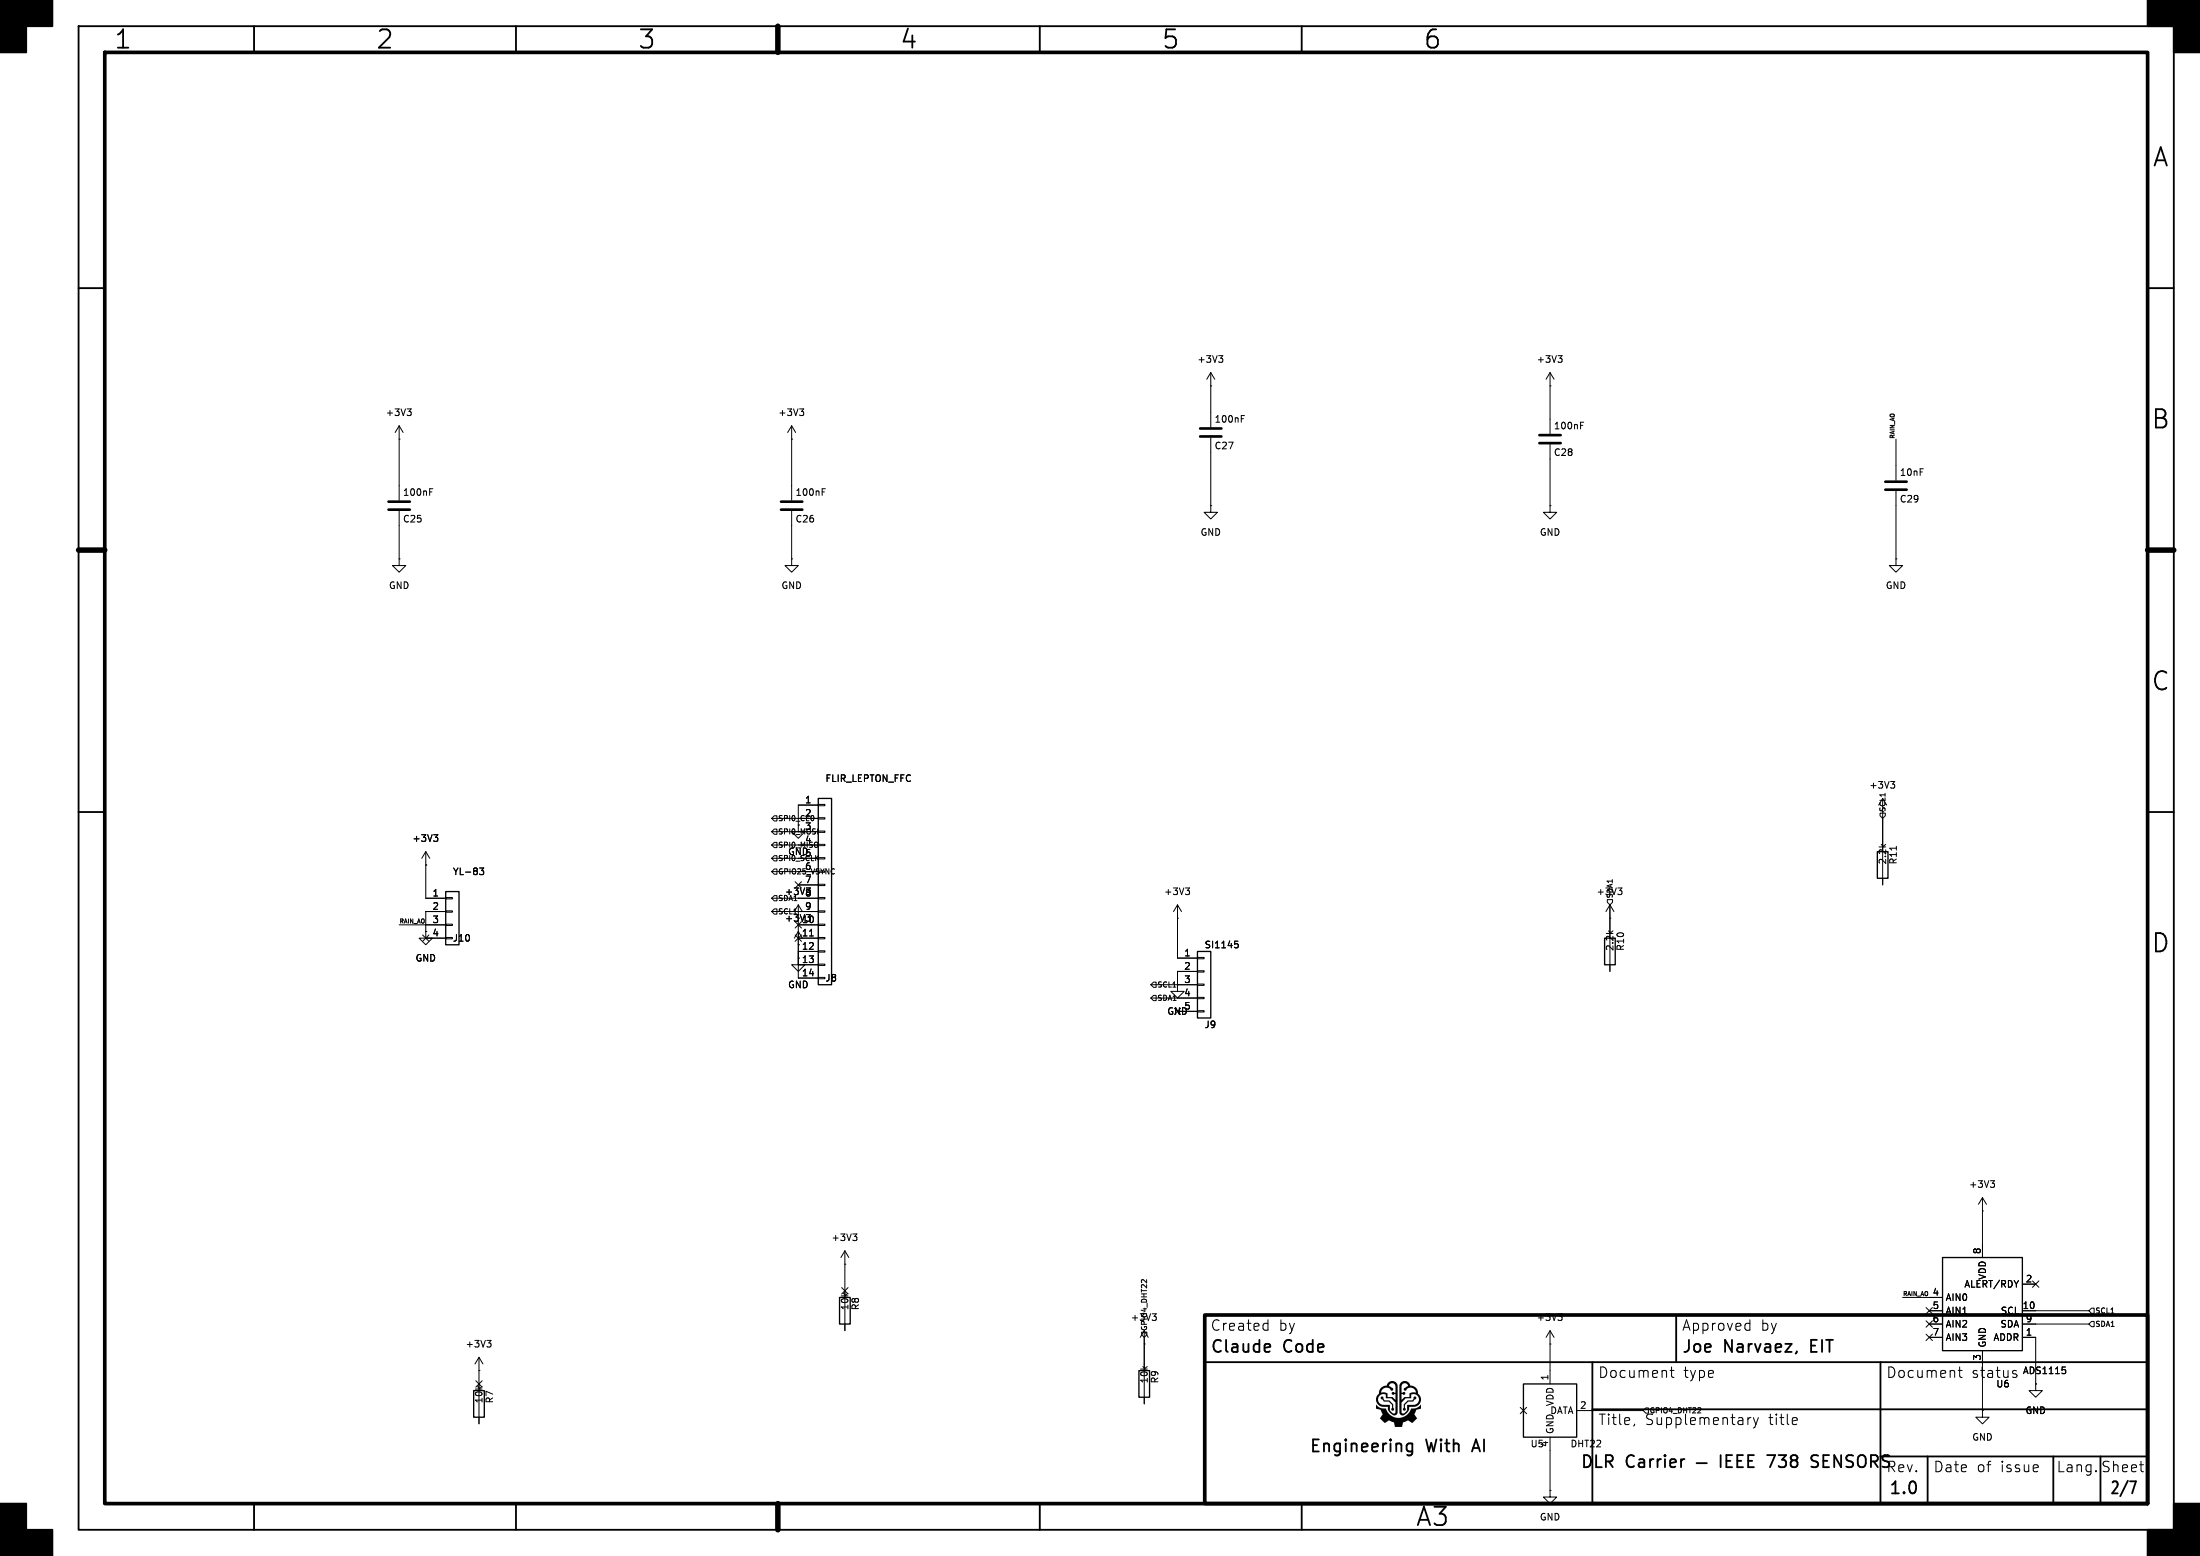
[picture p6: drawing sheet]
(kicad_sch
 (version 20250114)
 (generator "eeschema")
 (generator_version "9.0")
 (paper "A3")
 (title_block
  (title "DLR Carrier — IEEE 738 SENSORS")
  (rev "1.0")
  (company "Engineering With AI"))
 (lib_symbols
  (symbol "Device:C"
   (pin_numbers (hide yes))
   (pin_names
    (offset 0.254)) (exclude_from_sim no) (in_bom yes) (on_board yes)
   (property "Reference" "C" (at 0.635 2.54 0) (effects (font (size 1.27 1.27)) (justify left)))
   (property "Value" "C" (at 0.635 -2.54 0) (effects (font (size 1.27 1.27)) (justify left)))
   (property "Footprint" "" (at 0.9652 -3.81 0) (effects (font (size 1.27 1.27)) (hide yes)))
   (property "Datasheet" "~" (at 0 0 0) (effects (font (size 1.27 1.27)) (hide yes)))
   (property "Description" "Unpolarized capacitor" (at 0 0 0) (effects (font (size 1.27 1.27)) (hide yes)))
   (symbol "C_0_1"
    (polyline (pts (xy -2.032 0.762) (xy 2.032 0.762)) (stroke (width 0.508) (type default)) (fill (type none)))
    (polyline (pts (xy -2.032 -0.762) (xy 2.032 -0.762)) (stroke (width 0.508) (type default)) (fill (type none))))
   (symbol "C_1_1"
    (pin passive line (at 0 3.81 270) (length 2.794) (name "~" (effects (font (size 1.27 1.27)))) (number "1" (effects (font (size 1.27 1.27)))))
    (pin passive line (at 0 -3.81 90) (length 2.794) (name "~" (effects (font (size 1.27 1.27)))) (number "2" (effects (font (size 1.27 1.27))))))
   (embedded_fonts no))
  (symbol "Connector_Generic:Conn_01x04"
   (pin_names
    (offset 1.016) (hide yes)) (exclude_from_sim no) (in_bom yes) (on_board yes)
   (property "Reference" "J" (at 0 5.08 0) (effects (font (size 1.27 1.27))))
   (property "Value" "Conn_01x04" (at 0 -7.62 0) (effects (font (size 1.27 1.27))))
   (property "Footprint" "" (at 0 0 0) (effects (font (size 1.27 1.27)) (hide yes)))
   (property "Datasheet" "~" (at 0 0 0) (effects (font (size 1.27 1.27)) (hide yes)))
   (property "Description" "Generic connector, single row, 01x04, script generated (kicad-library-utils/schlib/autogen/connector/)" (at 0 0 0) (effects (font (size 1.27 1.27)) (hide yes)))
   (symbol "Conn_01x04_1_1"
    (rectangle (start -1.27 3.81) (end 1.27 -6.35) (stroke (width 0.254) (type default)) (fill (type background)))
    (rectangle (start -1.27 2.667) (end 0 2.413) (stroke (width 0.1524) (type default)) (fill (type none)))
    (rectangle (start -1.27 0.127) (end 0 -0.127) (stroke (width 0.1524) (type default)) (fill (type none)))
    (rectangle (start -1.27 -2.413) (end 0 -2.667) (stroke (width 0.1524) (type default)) (fill (type none)))
    (rectangle (start -1.27 -4.953) (end 0 -5.207) (stroke (width 0.1524) (type default)) (fill (type none)))
    (pin passive line (at -5.08 2.54 0) (length 3.81) (name "Pin_1" (effects (font (size 1.27 1.27)))) (number "1" (effects (font (size 1.27 1.27)))))
    (pin passive line (at -5.08 0 0) (length 3.81) (name "Pin_2" (effects (font (size 1.27 1.27)))) (number "2" (effects (font (size 1.27 1.27)))))
    (pin passive line (at -5.08 -2.54 0) (length 3.81) (name "Pin_3" (effects (font (size 1.27 1.27)))) (number "3" (effects (font (size 1.27 1.27)))))
    (pin passive line (at -5.08 -5.08 0) (length 3.81) (name "Pin_4" (effects (font (size 1.27 1.27)))) (number "4" (effects (font (size 1.27 1.27))))))
   (embedded_fonts no))
  (symbol "Connector_Generic:Conn_01x14"
   (pin_names
    (offset 1.016) (hide yes)) (exclude_from_sim no) (in_bom yes) (on_board yes)
   (property "Reference" "J" (at 0 17.78 0) (effects (font (size 1.27 1.27))))
   (property "Value" "Conn_01x14" (at 0 -20.32 0) (effects (font (size 1.27 1.27))))
   (property "Footprint" "" (at 0 0 0) (effects (font (size 1.27 1.27)) (hide yes)))
   (property "Datasheet" "~" (at 0 0 0) (effects (font (size 1.27 1.27)) (hide yes)))
   (property "Description" "Generic connector, single row, 01x14, script generated (kicad-library-utils/schlib/autogen/connector/)" (at 0 0 0) (effects (font (size 1.27 1.27)) (hide yes)))
   (symbol "Conn_01x14_1_1"
    (rectangle (start -1.27 16.51) (end 1.27 -19.05) (stroke (width 0.254) (type default)) (fill (type background)))
    (rectangle (start -1.27 15.367) (end 0 15.113) (stroke (width 0.1524) (type default)) (fill (type none)))
    (rectangle (start -1.27 12.827) (end 0 12.573) (stroke (width 0.1524) (type default)) (fill (type none)))
    (rectangle (start -1.27 10.287) (end 0 10.033) (stroke (width 0.1524) (type default)) (fill (type none)))
    (rectangle (start -1.27 7.747) (end 0 7.493) (stroke (width 0.1524) (type default)) (fill (type none)))
    (rectangle (start -1.27 5.207) (end 0 4.953) (stroke (width 0.1524) (type default)) (fill (type none)))
    (rectangle (start -1.27 2.667) (end 0 2.413) (stroke (width 0.1524) (type default)) (fill (type none)))
    (rectangle (start -1.27 0.127) (end 0 -0.127) (stroke (width 0.1524) (type default)) (fill (type none)))
    (rectangle (start -1.27 -2.413) (end 0 -2.667) (stroke (width 0.1524) (type default)) (fill (type none)))
    (rectangle (start -1.27 -4.953) (end 0 -5.207) (stroke (width 0.1524) (type default)) (fill (type none)))
    (rectangle (start -1.27 -7.493) (end 0 -7.747) (stroke (width 0.1524) (type default)) (fill (type none)))
    (rectangle (start -1.27 -10.033) (end 0 -10.287) (stroke (width 0.1524) (type default)) (fill (type none)))
    (rectangle (start -1.27 -12.573) (end 0 -12.827) (stroke (width 0.1524) (type default)) (fill (type none)))
    (rectangle (start -1.27 -15.113) (end 0 -15.367) (stroke (width 0.1524) (type default)) (fill (type none)))
    (rectangle (start -1.27 -17.653) (end 0 -17.907) (stroke (width 0.1524) (type default)) (fill (type none)))
    (pin passive line (at -5.08 15.24 0) (length 3.81) (name "Pin_1" (effects (font (size 1.27 1.27)))) (number "1" (effects (font (size 1.27 1.27)))))
    (pin passive line (at -5.08 12.7 0) (length 3.81) (name "Pin_2" (effects (font (size 1.27 1.27)))) (number "2" (effects (font (size 1.27 1.27)))))
    (pin passive line (at -5.08 10.16 0) (length 3.81) (name "Pin_3" (effects (font (size 1.27 1.27)))) (number "3" (effects (font (size 1.27 1.27)))))
    (pin passive line (at -5.08 7.62 0) (length 3.81) (name "Pin_4" (effects (font (size 1.27 1.27)))) (number "4" (effects (font (size 1.27 1.27)))))
    (pin passive line (at -5.08 5.08 0) (length 3.81) (name "Pin_5" (effects (font (size 1.27 1.27)))) (number "5" (effects (font (size 1.27 1.27)))))
    (pin passive line (at -5.08 2.54 0) (length 3.81) (name "Pin_6" (effects (font (size 1.27 1.27)))) (number "6" (effects (font (size 1.27 1.27)))))
    (pin passive line (at -5.08 0 0) (length 3.81) (name "Pin_7" (effects (font (size 1.27 1.27)))) (number "7" (effects (font (size 1.27 1.27)))))
    (pin passive line (at -5.08 -2.54 0) (length 3.81) (name "Pin_8" (effects (font (size 1.27 1.27)))) (number "8" (effects (font (size 1.27 1.27)))))
    (pin passive line (at -5.08 -5.08 0) (length 3.81) (name "Pin_9" (effects (font (size 1.27 1.27)))) (number "9" (effects (font (size 1.27 1.27)))))
    (pin passive line (at -5.08 -7.62 0) (length 3.81) (name "Pin_10" (effects (font (size 1.27 1.27)))) (number "10" (effects (font (size 1.27 1.27)))))
    (pin passive line (at -5.08 -10.16 0) (length 3.81) (name "Pin_11" (effects (font (size 1.27 1.27)))) (number "11" (effects (font (size 1.27 1.27)))))
    (pin passive line (at -5.08 -12.7 0) (length 3.81) (name "Pin_12" (effects (font (size 1.27 1.27)))) (number "12" (effects (font (size 1.27 1.27)))))
    (pin passive line (at -5.08 -15.24 0) (length 3.81) (name "Pin_13" (effects (font (size 1.27 1.27)))) (number "13" (effects (font (size 1.27 1.27)))))
    (pin passive line (at -5.08 -17.78 0) (length 3.81) (name "Pin_14" (effects (font (size 1.27 1.27)))) (number "14" (effects (font (size 1.27 1.27))))))
   (embedded_fonts no))
  (symbol "Connector_Generic:Conn_01x05"
   (pin_names
    (offset 1.016) (hide yes)) (exclude_from_sim no) (in_bom yes) (on_board yes)
   (property "Reference" "J" (at 0 7.62 0) (effects (font (size 1.27 1.27))))
   (property "Value" "Conn_01x05" (at 0 -7.62 0) (effects (font (size 1.27 1.27))))
   (property "Footprint" "" (at 0 0 0) (effects (font (size 1.27 1.27)) (hide yes)))
   (property "Datasheet" "~" (at 0 0 0) (effects (font (size 1.27 1.27)) (hide yes)))
   (property "Description" "Generic connector, single row, 01x05, script generated (kicad-library-utils/schlib/autogen/connector/)" (at 0 0 0) (effects (font (size 1.27 1.27)) (hide yes)))
   (symbol "Conn_01x05_1_1"
    (rectangle (start -1.27 6.35) (end 1.27 -6.35) (stroke (width 0.254) (type default)) (fill (type background)))
    (rectangle (start -1.27 5.207) (end 0 4.953) (stroke (width 0.1524) (type default)) (fill (type none)))
    (rectangle (start -1.27 2.667) (end 0 2.413) (stroke (width 0.1524) (type default)) (fill (type none)))
    (rectangle (start -1.27 0.127) (end 0 -0.127) (stroke (width 0.1524) (type default)) (fill (type none)))
    (rectangle (start -1.27 -2.413) (end 0 -2.667) (stroke (width 0.1524) (type default)) (fill (type none)))
    (rectangle (start -1.27 -4.953) (end 0 -5.207) (stroke (width 0.1524) (type default)) (fill (type none)))
    (pin passive line (at -5.08 5.08 0) (length 3.81) (name "Pin_1" (effects (font (size 1.27 1.27)))) (number "1" (effects (font (size 1.27 1.27)))))
    (pin passive line (at -5.08 2.54 0) (length 3.81) (name "Pin_2" (effects (font (size 1.27 1.27)))) (number "2" (effects (font (size 1.27 1.27)))))
    (pin passive line (at -5.08 0 0) (length 3.81) (name "Pin_3" (effects (font (size 1.27 1.27)))) (number "3" (effects (font (size 1.27 1.27)))))
    (pin passive line (at -5.08 -2.54 0) (length 3.81) (name "Pin_4" (effects (font (size 1.27 1.27)))) (number "4" (effects (font (size 1.27 1.27)))))
    (pin passive line (at -5.08 -5.08 0) (length 3.81) (name "Pin_5" (effects (font (size 1.27 1.27)))) (number "5" (effects (font (size 1.27 1.27))))))
   (embedded_fonts no))
  (symbol "Device:R"
   (pin_numbers (hide yes))
   (pin_names
    (offset 0)) (exclude_from_sim no) (in_bom yes) (on_board yes)
   (property "Reference" "R" (at 2.032 0 90) (effects (font (size 1.27 1.27))))
   (property "Value" "R" (at 0 0 90) (effects (font (size 1.27 1.27))))
   (property "Footprint" "" (at -1.778 0 90) (effects (font (size 1.27 1.27)) (hide yes)))
   (property "Datasheet" "~" (at 0 0 0) (effects (font (size 1.27 1.27)) (hide yes)))
   (property "Description" "Resistor" (at 0 0 0) (effects (font (size 1.27 1.27)) (hide yes)))
   (symbol "R_0_1"
    (rectangle (start -1.016 -2.54) (end 1.016 2.54) (stroke (width 0.254) (type default)) (fill (type none))))
   (symbol "R_1_1"
    (pin passive line (at 0 3.81 270) (length 1.27) (name "~" (effects (font (size 1.27 1.27)))) (number "1" (effects (font (size 1.27 1.27)))))
    (pin passive line (at 0 -3.81 90) (length 1.27) (name "~" (effects (font (size 1.27 1.27)))) (number "2" (effects (font (size 1.27 1.27))))))
   (embedded_fonts no))
  (symbol "Sensor:DHT11" (exclude_from_sim no) (in_bom yes) (on_board yes)
   (property "Reference" "U" (at -3.81 6.35 0) (effects (font (size 1.27 1.27))))
   (property "Value" "DHT11" (at 3.81 6.35 0) (effects (font (size 1.27 1.27))))
   (property "Footprint" "Sensor:Aosong_DHT11_5.5x12.0_P2.54mm" (at 0 -10.16 0) (effects (font (size 1.27 1.27)) (hide yes)))
   (property "Datasheet" "http://akizukidenshi.com/download/ds/aosong/DHT11.pdf" (at 3.81 6.35 0) (effects (font (size 1.27 1.27)) (hide yes)))
   (property "Description" "3.3V to 5.5V, temperature and humidity module, DHT11" (at 0 0 0) (effects (font (size 1.27 1.27)) (hide yes)))
   (symbol "DHT11_0_1"
    (rectangle (start -5.08 5.08) (end 5.08 -5.08) (stroke (width 0.254) (type default)) (fill (type background))))
   (symbol "DHT11_1_1"
    (pin no_connect line (at -5.08 0 0) (length 2.54) (hide yes) (name "NC" (effects (font (size 1.27 1.27)))) (number "3" (effects (font (size 1.27 1.27)))))
    (pin power_in line (at 0 7.62 270) (length 2.54) (name "VDD" (effects (font (size 1.27 1.27)))) (number "1" (effects (font (size 1.27 1.27)))))
    (pin power_in line (at 0 -7.62 90) (length 2.54) (name "GND" (effects (font (size 1.27 1.27)))) (number "4" (effects (font (size 1.27 1.27)))))
    (pin bidirectional line (at 7.62 0 180) (length 2.54) (name "DATA" (effects (font (size 1.27 1.27)))) (number "2" (effects (font (size 1.27 1.27))))))
   (embedded_fonts no))
  (symbol "Analog_ADC:ADS1115IDGS"
   (property "Reference" "U" (at 2.54 13.97 0) (effects (font (size 1.27 1.27))))
   (property "Value" "ADS1115IDGS" (at 7.62 11.43 0) (effects (font (size 1.27 1.27))))
   (property "Footprint" "Package_SO:TSSOP-10_3x3mm_P0.5mm" (at 0 -12.7 0) (effects (font (size 1.27 1.27)) (hide yes)))
   (property "Datasheet" "http://www.ti.com/lit/ds/symlink/ads1113.pdf" (at -1.27 -22.86 0) (effects (font (size 1.27 1.27)) (hide yes)))
   (property "Description" "Ultra-Small, Low-Power, I2C-Compatible, 860-SPS, 16-Bit ADCs With Internal Reference, Oscillator, and Programmable Comparator, VSSOP-10" (at 0 0 0) (effects (font (size 1.27 1.27)) (hide yes)))
   (symbol "ADS1115IDGS_0_1"
    (rectangle (start -7.62 10.16) (end 7.62 -7.62) (stroke (width 0.254) (type default)) (fill (type background))))
   (symbol "ADS1115IDGS_1_1"
    (pin input line (at -10.16 2.54 0) (length 2.54) (name "AIN0" (effects (font (size 1.27 1.27)))) (number "4" (effects (font (size 1.27 1.27)))))
    (pin input line (at -10.16 0 0) (length 2.54) (name "AIN1" (effects (font (size 1.27 1.27)))) (number "5" (effects (font (size 1.27 1.27)))))
    (pin input line (at -10.16 -2.54 0) (length 2.54) (name "AIN2" (effects (font (size 1.27 1.27)))) (number "6" (effects (font (size 1.27 1.27)))))
    (pin input line (at -10.16 -5.08 0) (length 2.54) (name "AIN3" (effects (font (size 1.27 1.27)))) (number "7" (effects (font (size 1.27 1.27)))))
    (pin power_in line (at 0 12.7 270) (length 2.54) (name "VDD" (effects (font (size 1.27 1.27)))) (number "8" (effects (font (size 1.27 1.27)))))
    (pin power_in line (at 0 -10.16 90) (length 2.54) (name "GND" (effects (font (size 1.27 1.27)))) (number "3" (effects (font (size 1.27 1.27)))))
    (pin output line (at 10.16 5.08 180) (length 2.54) (name "ALERT/RDY" (effects (font (size 1.27 1.27)))) (number "2" (effects (font (size 1.27 1.27)))))
    (pin input line (at 10.16 0 180) (length 2.54) (name "SCL" (effects (font (size 1.27 1.27)))) (number "10" (effects (font (size 1.27 1.27)))))
    (pin bidirectional line (at 10.16 -2.54 180) (length 2.54) (name "SDA" (effects (font (size 1.27 1.27)))) (number "9" (effects (font (size 1.27 1.27)))))
    (pin input line (at 10.16 -5.08 180) (length 2.54) (name "ADDR" (effects (font (size 1.27 1.27)))) (number "1" (effects (font (size 1.27 1.27))))))
   (embedded_fonts no))
  (symbol "power:+3V3"
   (power)
   (pin_numbers (hide yes))
   (pin_names
    (offset 0) (hide yes)) (exclude_from_sim no) (in_bom yes) (on_board yes)
   (property "Reference" "#PWR" (at 0 -3.81 0) (effects (font (size 1.27 1.27)) (hide yes)))
   (property "Value" "+3V3" (at 0 3.556 0) (effects (font (size 1.27 1.27))))
   (property "Footprint" "" (at 0 0 0) (effects (font (size 1.27 1.27)) (hide yes)))
   (property "Datasheet" "" (at 0 0 0) (effects (font (size 1.27 1.27)) (hide yes)))
   (property "Description" "Power symbol creates a global label with name \"+3V3\"" (at 0 0 0) (effects (font (size 1.27 1.27)) (hide yes)))
   (symbol "+3V3_0_1"
    (polyline (pts (xy -0.762 1.27) (xy 0 2.54)) (stroke (width 0) (type default)) (fill (type none)))
    (polyline (pts (xy 0 2.54) (xy 0.762 1.27)) (stroke (width 0) (type default)) (fill (type none)))
    (polyline (pts (xy 0 0) (xy 0 2.54)) (stroke (width 0) (type default)) (fill (type none))))
   (symbol "+3V3_1_1"
    (pin power_in line (at 0 0 90) (length 0) (name "~" (effects (font (size 1.27 1.27)))) (number "1" (effects (font (size 1.27 1.27))))))
   (embedded_fonts no))
  (symbol "power:GND"
   (power)
   (pin_numbers (hide yes))
   (pin_names
    (offset 0) (hide yes)) (exclude_from_sim no) (in_bom yes) (on_board yes)
   (property "Reference" "#PWR" (at 0 -6.35 0) (effects (font (size 1.27 1.27)) (hide yes)))
   (property "Value" "GND" (at 0 -3.81 0) (effects (font (size 1.27 1.27))))
   (property "Footprint" "" (at 0 0 0) (effects (font (size 1.27 1.27)) (hide yes)))
   (property "Datasheet" "" (at 0 0 0) (effects (font (size 1.27 1.27)) (hide yes)))
   (property "Description" "Power symbol creates a global label with name \"GND\" , ground" (at 0 0 0) (effects (font (size 1.27 1.27)) (hide yes)))
   (symbol "GND_0_1"
    (polyline (pts (xy 0 0) (xy 0 -1.27) (xy 1.27 -1.27) (xy 0 -2.54) (xy -1.27 -1.27) (xy 0 -1.27)) (stroke (width 0) (type default)) (fill (type none))))
   (symbol "GND_1_1"
    (pin power_in line (at 0 0 270) (length 0) (name "~" (effects (font (size 1.27 1.27)))) (number "1" (effects (font (size 1.27 1.27))))))
   (embedded_fonts no)))
 (symbol
  (lib_id "Device:C")
  (at 76.2 96.52 0)
  (unit 1)
  (exclude_from_sim no)
  (in_bom yes)
  (on_board yes)
  (dnp no)
  (fields_autoplaced no)
  (property "Reference" "C25" (at 76.835 99.06 0.0000) (effects (font (size 1.27 1.27)) (justify left)))
  (property "Value" "100nF" (at 76.835 93.98 0.0000) (effects (font (size 1.27 1.27)) (justify left)))
  (property "Footprint" "Capacitor_SMD:C_0402_1005Metric" (at 77.1652 92.71 0.0000) (effects (font (size 1.27 1.27)) (hide yes)))
  (pin "1")
  (pin "2"))
 (symbol
  (lib_id "Device:C")
  (at 151.13 96.52 0)
  (unit 1)
  (exclude_from_sim no)
  (in_bom yes)
  (on_board yes)
  (dnp no)
  (fields_autoplaced no)
  (property "Reference" "C26" (at 151.765 99.06 0.0000) (effects (font (size 1.27 1.27)) (justify left)))
  (property "Value" "100nF" (at 151.765 93.98 0.0000) (effects (font (size 1.27 1.27)) (justify left)))
  (property "Footprint" "Capacitor_SMD:C_0402_1005Metric" (at 152.0952 92.71 0.0000) (effects (font (size 1.27 1.27)) (hide yes)))
  (pin "1")
  (pin "2"))
 (symbol
  (lib_id "Device:C")
  (at 231.14 82.55 0)
  (unit 1)
  (exclude_from_sim no)
  (in_bom yes)
  (on_board yes)
  (dnp no)
  (fields_autoplaced no)
  (property "Reference" "C27" (at 231.775 85.09 0.0000) (effects (font (size 1.27 1.27)) (justify left)))
  (property "Value" "100nF" (at 231.775 80.01 0.0000) (effects (font (size 1.27 1.27)) (justify left)))
  (property "Footprint" "Capacitor_SMD:C_0402_1005Metric" (at 232.1052 78.74 0.0000) (effects (font (size 1.27 1.27)) (hide yes)))
  (pin "1")
  (pin "2"))
 (symbol
  (lib_id "Device:C")
  (at 295.91 83.82 0)
  (unit 1)
  (exclude_from_sim no)
  (in_bom yes)
  (on_board yes)
  (dnp no)
  (fields_autoplaced no)
  (property "Reference" "C28" (at 296.545 86.36 0.0000) (effects (font (size 1.27 1.27)) (justify left)))
  (property "Value" "100nF" (at 296.545 81.28 0.0000) (effects (font (size 1.27 1.27)) (justify left)))
  (property "Footprint" "Capacitor_SMD:C_0402_1005Metric" (at 296.8752 80.01 0.0000) (effects (font (size 1.27 1.27)) (hide yes)))
  (pin "1")
  (pin "2"))
 (symbol
  (lib_id "Device:C")
  (at 361.95 92.71 0)
  (unit 1)
  (exclude_from_sim no)
  (in_bom yes)
  (on_board yes)
  (dnp no)
  (fields_autoplaced no)
  (property "Reference" "C29" (at 362.585 95.25 0.0000) (effects (font (size 1.27 1.27)) (justify left)))
  (property "Value" "10nF" (at 362.585 90.17 0.0000) (effects (font (size 1.27 1.27)) (justify left)))
  (property "Footprint" "Capacitor_SMD:C_0402_1005Metric" (at 362.9152 88.9 0.0000) (effects (font (size 1.27 1.27)) (hide yes)))
  (pin "1")
  (pin "2"))
 (symbol
  (lib_id "Connector_Generic:Conn_01x04")
  (at 86.36 173.99 0)
  (unit 1)
  (exclude_from_sim no)
  (in_bom yes)
  (on_board yes)
  (dnp no)
  (fields_autoplaced no)
  (property "Reference" "J10" (at 86.36 179.07 0.0000) (effects (font (size 1.27 1.27)) (justify left)))
  (property "Value" "YL-83" (at 86.36 166.37 0.0000) (effects (font (size 1.27 1.27)) (justify left)))
  (property "Footprint" "Connector_PinHeader_2.54mm:PinHeader_1x04_P2.54mm_Vertical" (at 86.36 173.99 0.0000) (effects (font (size 1.27 1.27)) (hide yes)))
  (pin "1")
  (pin "2")
  (pin "3")
  (pin "4"))
 (symbol
  (lib_id "Connector_Generic:Conn_01x14")
  (at 157.48 168.91 0)
  (unit 1)
  (exclude_from_sim no)
  (in_bom yes)
  (on_board yes)
  (dnp no)
  (fields_autoplaced no)
  (property "Reference" "J8" (at 157.48 186.69 0.0000) (effects (font (size 1.27 1.27)) (justify left)))
  (property "Value" "FLIR_LEPTON_FFC" (at 157.48 148.59 0.0000) (effects (font (size 1.27 1.27)) (justify left)))
  (property "Footprint" "Connector_FFC-FPC:Hirose_FH12-14S-0.5SH_1x14-1MP_P0.50mm_Horizontal" (at 157.48 168.91 0.0000) (effects (font (size 1.27 1.27)) (hide yes)))
  (pin "1")
  (pin "2")
  (pin "3")
  (pin "4")
  (pin "5")
  (pin "6")
  (pin "7")
  (pin "8")
  (pin "9")
  (pin "10")
  (pin "11")
  (pin "12")
  (pin "13")
  (pin "14"))
 (symbol
  (lib_id "Connector_Generic:Conn_01x05")
  (at 229.87 187.96 0)
  (unit 1)
  (exclude_from_sim no)
  (in_bom yes)
  (on_board yes)
  (dnp no)
  (fields_autoplaced no)
  (property "Reference" "J9" (at 229.87 195.58 0.0000) (effects (font (size 1.27 1.27)) (justify left)))
  (property "Value" "SI1145" (at 229.87 180.34 0.0000) (effects (font (size 1.27 1.27)) (justify left)))
  (property "Footprint" "Connector_PinHeader_2.54mm:PinHeader_1x05_P2.54mm_Vertical" (at 229.87 187.96 0.0000) (effects (font (size 1.27 1.27)) (hide yes)))
  (pin "1")
  (pin "2")
  (pin "3")
  (pin "4")
  (pin "5"))
 (symbol
  (lib_id "Device:R")
  (at 307.34 181.61 0)
  (unit 1)
  (exclude_from_sim no)
  (in_bom yes)
  (on_board yes)
  (dnp no)
  (fields_autoplaced no)
  (property "Reference" "R10" (at 309.372 181.61 90) (effects (font (size 1.27 1.27)) (justify left)))
  (property "Value" "2.2k" (at 307.34 181.61 90) (effects (font (size 1.27 1.27)) (justify left)))
  (property "Footprint" "Resistor_SMD:R_0402_1005Metric" (at 305.562 181.61 90) (effects (font (size 1.27 1.27)) (hide yes)))
  (pin "1")
  (pin "2"))
 (symbol
  (lib_id "Device:R")
  (at 359.41 165.1 0)
  (unit 1)
  (exclude_from_sim no)
  (in_bom yes)
  (on_board yes)
  (dnp no)
  (fields_autoplaced no)
  (property "Reference" "R11" (at 361.442 165.1 90) (effects (font (size 1.27 1.27)) (justify left)))
  (property "Value" "2.2k" (at 359.41 165.1 90) (effects (font (size 1.27 1.27)) (justify left)))
  (property "Footprint" "Resistor_SMD:R_0402_1005Metric" (at 357.632 165.1 90) (effects (font (size 1.27 1.27)) (hide yes)))
  (pin "1")
  (pin "2"))
 (symbol
  (lib_id "Device:R")
  (at 91.44 267.97 0)
  (unit 1)
  (exclude_from_sim no)
  (in_bom yes)
  (on_board yes)
  (dnp no)
  (fields_autoplaced no)
  (property "Reference" "R7" (at 93.472 267.97 90) (effects (font (size 1.27 1.27)) (justify left)))
  (property "Value" "10k" (at 91.44 267.97 90) (effects (font (size 1.27 1.27)) (justify left)))
  (property "Footprint" "Resistor_SMD:R_0402_1005Metric" (at 89.662 267.97 90) (effects (font (size 1.27 1.27)) (hide yes)))
  (pin "1")
  (pin "2"))
 (symbol
  (lib_id "Device:R")
  (at 161.29 250.19 0)
  (unit 1)
  (exclude_from_sim no)
  (in_bom yes)
  (on_board yes)
  (dnp no)
  (fields_autoplaced no)
  (property "Reference" "R8" (at 163.322 250.19 90) (effects (font (size 1.27 1.27)) (justify left)))
  (property "Value" "10k" (at 161.29 250.19 90) (effects (font (size 1.27 1.27)) (justify left)))
  (property "Footprint" "Resistor_SMD:R_0402_1005Metric" (at 159.512 250.19 90) (effects (font (size 1.27 1.27)) (hide yes)))
  (pin "1")
  (pin "2"))
 (symbol
  (lib_id "Device:R")
  (at 218.44 264.16 0)
  (unit 1)
  (exclude_from_sim no)
  (in_bom yes)
  (on_board yes)
  (dnp no)
  (fields_autoplaced no)
  (property "Reference" "R9" (at 220.472 264.16 90) (effects (font (size 1.27 1.27)) (justify left)))
  (property "Value" "10k" (at 218.44 264.16 90) (effects (font (size 1.27 1.27)) (justify left)))
  (property "Footprint" "Resistor_SMD:R_0402_1005Metric" (at 216.662 264.16 90) (effects (font (size 1.27 1.27)) (hide yes)))
  (pin "1")
  (pin "2"))
 (symbol
  (lib_id "Sensor:DHT11")
  (at 295.91 269.24 0)
  (unit 1)
  (exclude_from_sim no)
  (in_bom yes)
  (on_board yes)
  (dnp no)
  (fields_autoplaced no)
  (property "Reference" "U5" (at 292.1 275.59 0.0000) (effects (font (size 1.27 1.27)) (justify left)))
  (property "Value" "DHT22" (at 299.72 275.59 0.0000) (effects (font (size 1.27 1.27)) (justify left)))
  (property "Footprint" "Sensor:Aosong_DHT11_5.5x12.0_P2.54mm" (at 295.91 259.08 0.0000) (effects (font (size 1.27 1.27)) (hide yes)))
  (pin "3")
  (pin "1")
  (pin "4")
  (pin "2"))
 (symbol
  (lib_id "Analog_ADC:ADS1115IDGS")
  (at 378.46 250.19 0)
  (unit 1)
  (exclude_from_sim no)
  (in_bom yes)
  (on_board yes)
  (dnp no)
  (fields_autoplaced no)
  (property "Reference" "U6" (at 381 264.16 0.0000) (effects (font (size 1.27 1.27)) (justify left)))
  (property "Value" "ADS1115" (at 386.08 261.62 0.0000) (effects (font (size 1.27 1.27)) (justify left)))
  (property "Footprint" "Package_SO:MSOP-10_3x3mm_P0.5mm" (at 378.46 237.49 0.0000) (effects (font (size 1.27 1.27)) (hide yes)))
  (pin "4")
  (pin "5")
  (pin "6")
  (pin "7")
  (pin "8")
  (pin "3")
  (pin "2")
  (pin "10")
  (pin "9")
  (pin "1"))
 (symbol
  (lib_id "power:+3V3")
  (at 76.2 83.82 0)
  (unit 1)
  (exclude_from_sim no)
  (in_bom yes)
  (on_board yes)
  (dnp no)
  (fields_autoplaced no)
  (property "Reference" "#PWR001" (at 76.2 80.01 0.0000) (effects (font (size 1.27 1.27)) (justify left) (hide yes)))
  (property "Value" "+3V3" (at 76.2 78.74 0) (effects (font (size 1.27 1.27))))
  (pin "1"))
 (symbol
  (lib_id "power:+3V3")
  (at 151.13 83.82 0)
  (unit 1)
  (exclude_from_sim no)
  (in_bom yes)
  (on_board yes)
  (dnp no)
  (fields_autoplaced no)
  (property "Reference" "#PWR002" (at 151.13 80.01 0.0000) (effects (font (size 1.27 1.27)) (justify left) (hide yes)))
  (property "Value" "+3V3" (at 151.13 78.74 0) (effects (font (size 1.27 1.27))))
  (pin "1"))
 (symbol
  (lib_id "power:+3V3")
  (at 231.14 73.66 0)
  (unit 1)
  (exclude_from_sim no)
  (in_bom yes)
  (on_board yes)
  (dnp no)
  (fields_autoplaced no)
  (property "Reference" "#PWR003" (at 231.14 69.85 0.0000) (effects (font (size 1.27 1.27)) (justify left) (hide yes)))
  (property "Value" "+3V3" (at 231.14 68.58 0) (effects (font (size 1.27 1.27))))
  (pin "1"))
 (symbol
  (lib_id "power:+3V3")
  (at 295.91 73.66 0)
  (unit 1)
  (exclude_from_sim no)
  (in_bom yes)
  (on_board yes)
  (dnp no)
  (fields_autoplaced no)
  (property "Reference" "#PWR004" (at 295.91 69.85 0.0000) (effects (font (size 1.27 1.27)) (justify left) (hide yes)))
  (property "Value" "+3V3" (at 295.91 68.58 0) (effects (font (size 1.27 1.27))))
  (pin "1"))
 (symbol
  (lib_id "power:+3V3")
  (at 81.28 165.1 0)
  (unit 1)
  (exclude_from_sim no)
  (in_bom yes)
  (on_board yes)
  (dnp no)
  (fields_autoplaced no)
  (property "Reference" "#PWR005" (at 81.28 161.29 0.0000) (effects (font (size 1.27 1.27)) (justify left) (hide yes)))
  (property "Value" "+3V3" (at 81.28 160.02 0) (effects (font (size 1.27 1.27))))
  (pin "1"))
 (symbol
  (lib_id "power:+3V3")
  (at 152.4 175.26 0)
  (unit 1)
  (exclude_from_sim no)
  (in_bom yes)
  (on_board yes)
  (dnp no)
  (fields_autoplaced no)
  (property "Reference" "#PWR006" (at 152.4 171.45 0.0000) (effects (font (size 1.27 1.27)) (justify left) (hide yes)))
  (property "Value" "+3V3" (at 152.4 170.18 0) (effects (font (size 1.27 1.27))))
  (pin "1"))
 (symbol
  (lib_id "power:+3V3")
  (at 152.4 180.34 0)
  (unit 1)
  (exclude_from_sim no)
  (in_bom yes)
  (on_board yes)
  (dnp no)
  (fields_autoplaced no)
  (property "Reference" "#PWR007" (at 152.4 176.53 0.0000) (effects (font (size 1.27 1.27)) (justify left) (hide yes)))
  (property "Value" "+3V3" (at 152.4 175.26 0) (effects (font (size 1.27 1.27))))
  (pin "1"))
 (symbol
  (lib_id "power:+3V3")
  (at 224.79 175.26 0)
  (unit 1)
  (exclude_from_sim no)
  (in_bom yes)
  (on_board yes)
  (dnp no)
  (fields_autoplaced no)
  (property "Reference" "#PWR008" (at 224.79 171.45 0.0000) (effects (font (size 1.27 1.27)) (justify left) (hide yes)))
  (property "Value" "+3V3" (at 224.79 170.18 0) (effects (font (size 1.27 1.27))))
  (pin "1"))
 (symbol
  (lib_id "power:+3V3")
  (at 307.34 175.26 0)
  (unit 1)
  (exclude_from_sim no)
  (in_bom yes)
  (on_board yes)
  (dnp no)
  (fields_autoplaced no)
  (property "Reference" "#PWR009" (at 307.34 171.45 0.0000) (effects (font (size 1.27 1.27)) (justify left) (hide yes)))
  (property "Value" "+3V3" (at 307.34 170.18 0) (effects (font (size 1.27 1.27))))
  (pin "1"))
 (symbol
  (lib_id "power:+3V3")
  (at 359.41 154.94 0)
  (unit 1)
  (exclude_from_sim no)
  (in_bom yes)
  (on_board yes)
  (dnp no)
  (fields_autoplaced no)
  (property "Reference" "#PWR010" (at 359.41 151.13 0.0000) (effects (font (size 1.27 1.27)) (justify left) (hide yes)))
  (property "Value" "+3V3" (at 359.41 149.86 0) (effects (font (size 1.27 1.27))))
  (pin "1"))
 (symbol
  (lib_id "power:+3V3")
  (at 91.44 261.62 0)
  (unit 1)
  (exclude_from_sim no)
  (in_bom yes)
  (on_board yes)
  (dnp no)
  (fields_autoplaced no)
  (property "Reference" "#PWR011" (at 91.44 257.81 0.0000) (effects (font (size 1.27 1.27)) (justify left) (hide yes)))
  (property "Value" "+3V3" (at 91.44 256.54 0) (effects (font (size 1.27 1.27))))
  (pin "1"))
 (symbol
  (lib_id "power:+3V3")
  (at 161.29 241.3 0)
  (unit 1)
  (exclude_from_sim no)
  (in_bom yes)
  (on_board yes)
  (dnp no)
  (fields_autoplaced no)
  (property "Reference" "#PWR012" (at 161.29 237.49 0.0000) (effects (font (size 1.27 1.27)) (justify left) (hide yes)))
  (property "Value" "+3V3" (at 161.29 236.22 0) (effects (font (size 1.27 1.27))))
  (pin "1"))
 (symbol
  (lib_id "power:+3V3")
  (at 218.44 256.54 0)
  (unit 1)
  (exclude_from_sim no)
  (in_bom yes)
  (on_board yes)
  (dnp no)
  (fields_autoplaced no)
  (property "Reference" "#PWR013" (at 218.44 252.73 0.0000) (effects (font (size 1.27 1.27)) (justify left) (hide yes)))
  (property "Value" "+3V3" (at 218.44 251.46 0) (effects (font (size 1.27 1.27))))
  (pin "1"))
 (symbol
  (lib_id "power:+3V3")
  (at 295.91 256.54 0)
  (unit 1)
  (exclude_from_sim no)
  (in_bom yes)
  (on_board yes)
  (dnp no)
  (fields_autoplaced no)
  (property "Reference" "#PWR014" (at 295.91 252.73 0.0000) (effects (font (size 1.27 1.27)) (justify left) (hide yes)))
  (property "Value" "+3V3" (at 295.91 251.46 0) (effects (font (size 1.27 1.27))))
  (pin "1"))
 (symbol
  (lib_id "power:+3V3")
  (at 378.46 231.14 0)
  (unit 1)
  (exclude_from_sim no)
  (in_bom yes)
  (on_board yes)
  (dnp no)
  (fields_autoplaced no)
  (property "Reference" "#PWR015" (at 378.46 227.33 0.0000) (effects (font (size 1.27 1.27)) (justify left) (hide yes)))
  (property "Value" "+3V3" (at 378.46 226.06 0) (effects (font (size 1.27 1.27))))
  (pin "1"))
 (symbol
  (lib_id "power:GND")
  (at 76.2 106.68 0)
  (unit 1)
  (exclude_from_sim no)
  (in_bom yes)
  (on_board yes)
  (dnp no)
  (fields_autoplaced no)
  (property "Reference" "#PWR016" (at 76.2 100.33 0.0000) (effects (font (size 1.27 1.27)) (justify left) (hide yes)))
  (property "Value" "GND" (at 76.2 111.76 0) (effects (font (size 1.27 1.27))))
  (pin "1"))
 (symbol
  (lib_id "power:GND")
  (at 151.13 106.68 0)
  (unit 1)
  (exclude_from_sim no)
  (in_bom yes)
  (on_board yes)
  (dnp no)
  (fields_autoplaced no)
  (property "Reference" "#PWR017" (at 151.13 100.33 0.0000) (effects (font (size 1.27 1.27)) (justify left) (hide yes)))
  (property "Value" "GND" (at 151.13 111.76 0) (effects (font (size 1.27 1.27))))
  (pin "1"))
 (symbol
  (lib_id "power:GND")
  (at 231.14 96.52 0)
  (unit 1)
  (exclude_from_sim no)
  (in_bom yes)
  (on_board yes)
  (dnp no)
  (fields_autoplaced no)
  (property "Reference" "#PWR018" (at 231.14 90.17 0.0000) (effects (font (size 1.27 1.27)) (justify left) (hide yes)))
  (property "Value" "GND" (at 231.14 101.6 0) (effects (font (size 1.27 1.27))))
  (pin "1"))
 (symbol
  (lib_id "power:GND")
  (at 295.91 96.52 0)
  (unit 1)
  (exclude_from_sim no)
  (in_bom yes)
  (on_board yes)
  (dnp no)
  (fields_autoplaced no)
  (property "Reference" "#PWR019" (at 295.91 90.17 0.0000) (effects (font (size 1.27 1.27)) (justify left) (hide yes)))
  (property "Value" "GND" (at 295.91 101.6 0) (effects (font (size 1.27 1.27))))
  (pin "1"))
 (symbol
  (lib_id "power:GND")
  (at 361.95 106.68 0)
  (unit 1)
  (exclude_from_sim no)
  (in_bom yes)
  (on_board yes)
  (dnp no)
  (fields_autoplaced no)
  (property "Reference" "#PWR020" (at 361.95 100.33 0.0000) (effects (font (size 1.27 1.27)) (justify left) (hide yes)))
  (property "Value" "GND" (at 361.95 111.76 0) (effects (font (size 1.27 1.27))))
  (pin "1"))
 (symbol
  (lib_id "power:GND")
  (at 81.28 177.8 0)
  (unit 1)
  (exclude_from_sim no)
  (in_bom yes)
  (on_board yes)
  (dnp no)
  (fields_autoplaced no)
  (property "Reference" "#PWR021" (at 81.28 171.45 0.0000) (effects (font (size 1.27 1.27)) (justify left) (hide yes)))
  (property "Value" "GND" (at 81.28 182.88 0) (effects (font (size 1.27 1.27))))
  (pin "1"))
 (symbol
  (lib_id "power:GND")
  (at 152.4 157.48 0)
  (unit 1)
  (exclude_from_sim no)
  (in_bom yes)
  (on_board yes)
  (dnp no)
  (fields_autoplaced no)
  (property "Reference" "#PWR022" (at 152.4 151.13 0.0000) (effects (font (size 1.27 1.27)) (justify left) (hide yes)))
  (property "Value" "GND" (at 152.4 162.56 0) (effects (font (size 1.27 1.27))))
  (pin "1"))
 (symbol
  (lib_id "power:GND")
  (at 152.4 182.88 0)
  (unit 1)
  (exclude_from_sim no)
  (in_bom yes)
  (on_board yes)
  (dnp no)
  (fields_autoplaced no)
  (property "Reference" "#PWR023" (at 152.4 176.53 0.0000) (effects (font (size 1.27 1.27)) (justify left) (hide yes)))
  (property "Value" "GND" (at 152.4 187.96 0) (effects (font (size 1.27 1.27))))
  (pin "1"))
 (symbol
  (lib_id "power:GND")
  (at 224.79 187.96 0)
  (unit 1)
  (exclude_from_sim no)
  (in_bom yes)
  (on_board yes)
  (dnp no)
  (fields_autoplaced no)
  (property "Reference" "#PWR024" (at 224.79 181.61 0.0000) (effects (font (size 1.27 1.27)) (justify left) (hide yes)))
  (property "Value" "GND" (at 224.79 193.04 0) (effects (font (size 1.27 1.27))))
  (pin "1"))
 (symbol
  (lib_id "power:GND")
  (at 295.91 284.48 0)
  (unit 1)
  (exclude_from_sim no)
  (in_bom yes)
  (on_board yes)
  (dnp no)
  (fields_autoplaced no)
  (property "Reference" "#PWR025" (at 295.91 278.13 0.0000) (effects (font (size 1.27 1.27)) (justify left) (hide yes)))
  (property "Value" "GND" (at 295.91 289.56 0) (effects (font (size 1.27 1.27))))
  (pin "1"))
 (symbol
  (lib_id "power:GND")
  (at 388.62 264.16 0)
  (unit 1)
  (exclude_from_sim no)
  (in_bom yes)
  (on_board yes)
  (dnp no)
  (fields_autoplaced no)
  (property "Reference" "#PWR026" (at 388.62 257.81 0.0000) (effects (font (size 1.27 1.27)) (justify left) (hide yes)))
  (property "Value" "GND" (at 388.62 269.24 0) (effects (font (size 1.27 1.27))))
  (pin "1"))
 (symbol
  (lib_id "power:GND")
  (at 378.46 269.24 0)
  (unit 1)
  (exclude_from_sim no)
  (in_bom yes)
  (on_board yes)
  (dnp no)
  (fields_autoplaced no)
  (property "Reference" "#PWR027" (at 378.46 262.89 0.0000) (effects (font (size 1.27 1.27)) (justify left) (hide yes)))
  (property "Value" "GND" (at 378.46 274.32 0) (effects (font (size 1.27 1.27))))
  (pin "1"))
 (wire
  (pts (xy 76.2 92.71) (xy 76.2 83.82))
  (stroke (width 0) (type default)))
 (wire
  (pts (xy 151.13 92.71) (xy 151.13 83.82))
  (stroke (width 0) (type default)))
 (wire
  (pts (xy 231.14 78.74) (xy 231.14 73.66))
  (stroke (width 0) (type default)))
 (wire
  (pts (xy 295.91 80.01) (xy 295.91 73.66))
  (stroke (width 0) (type default)))
 (wire
  (pts (xy 81.28 171.45) (xy 81.28 165.1))
  (stroke (width 0) (type default)))
 (wire
  (pts (xy 152.4 184.15) (xy 152.4 175.26))
  (stroke (width 0) (type default)))
 (wire
  (pts (xy 152.4 186.69) (xy 152.4 180.34))
  (stroke (width 0) (type default)))
 (wire
  (pts (xy 224.79 182.88) (xy 224.79 175.26))
  (stroke (width 0) (type default)))
 (wire
  (pts (xy 307.34 185.42) (xy 307.34 175.26))
  (stroke (width 0) (type default)))
 (wire
  (pts (xy 359.41 168.91) (xy 359.41 154.94))
  (stroke (width 0) (type default)))
 (wire
  (pts (xy 91.44 271.78) (xy 91.44 261.62))
  (stroke (width 0) (type default)))
 (wire
  (pts (xy 161.29 254) (xy 161.29 241.3))
  (stroke (width 0) (type default)))
 (wire
  (pts (xy 218.44 267.97) (xy 218.44 256.54))
  (stroke (width 0) (type default)))
 (wire
  (pts (xy 295.91 261.62) (xy 295.91 256.54))
  (stroke (width 0) (type default)))
 (wire
  (pts (xy 378.46 237.49) (xy 378.46 231.14))
  (stroke (width 0) (type default)))
 (wire
  (pts (xy 76.2 100.33) (xy 76.2 106.68))
  (stroke (width 0) (type default)))
 (wire
  (pts (xy 151.13 100.33) (xy 151.13 106.68))
  (stroke (width 0) (type default)))
 (wire
  (pts (xy 231.14 86.36) (xy 231.14 96.52))
  (stroke (width 0) (type default)))
 (wire
  (pts (xy 295.91 87.63) (xy 295.91 96.52))
  (stroke (width 0) (type default)))
 (wire
  (pts (xy 361.95 96.52) (xy 361.95 106.68))
  (stroke (width 0) (type default)))
 (wire
  (pts (xy 81.28 173.99) (xy 81.28 177.8))
  (stroke (width 0) (type default)))
 (wire
  (pts (xy 152.4 153.67) (xy 152.4 157.48))
  (stroke (width 0) (type default)))
 (wire
  (pts (xy 152.4 181.61) (xy 152.4 182.88))
  (stroke (width 0) (type default)))
 (wire
  (pts (xy 224.79 185.42) (xy 224.79 187.96))
  (stroke (width 0) (type default)))
 (wire
  (pts (xy 295.91 276.86) (xy 295.91 284.48))
  (stroke (width 0) (type default)))
 (wire
  (pts (xy 388.62 255.27) (xy 388.62 264.16))
  (stroke (width 0) (type default)))
 (wire
  (pts (xy 378.46 260.35) (xy 378.46 269.24))
  (stroke (width 0) (type default)))
 (wire
  (pts (xy 152.4 166.37) (xy 147.32 166.37))
  (stroke (width 0) (type default)))
 (wire
  (pts (xy 218.44 260.35) (xy 218.44 255.27))
  (stroke (width 0) (type default)))
 (wire
  (pts (xy 303.53 269.24) (xy 313.69 269.24))
  (stroke (width 0) (type default)))
 (wire
  (pts (xy 361.95 88.9) (xy 361.95 83.82))
  (stroke (width 0) (type default)))
 (wire
  (pts (xy 81.28 176.53) (xy 76.2 176.53))
  (stroke (width 0) (type default)))
 (wire
  (pts (xy 368.3 247.65) (xy 363.22 247.65))
  (stroke (width 0) (type default)))
 (wire
  (pts (xy 152.4 173.99) (xy 147.32 173.99))
  (stroke (width 0) (type default)))
 (wire
  (pts (xy 224.79 187.96) (xy 219.71 187.96))
  (stroke (width 0) (type default)))
 (wire
  (pts (xy 359.41 161.29) (xy 359.41 156.21))
  (stroke (width 0) (type default)))
 (wire
  (pts (xy 388.62 250.19) (xy 398.78 250.19))
  (stroke (width 0) (type default)))
 (wire
  (pts (xy 152.4 171.45) (xy 147.32 171.45))
  (stroke (width 0) (type default)))
 (wire
  (pts (xy 224.79 190.5) (xy 219.71 190.5))
  (stroke (width 0) (type default)))
 (wire
  (pts (xy 307.34 177.8) (xy 307.34 172.72))
  (stroke (width 0) (type default)))
 (wire
  (pts (xy 388.62 252.73) (xy 398.78 252.73))
  (stroke (width 0) (type default)))
 (wire
  (pts (xy 152.4 156.21) (xy 147.32 156.21))
  (stroke (width 0) (type default)))
 (wire
  (pts (xy 152.4 161.29) (xy 147.32 161.29))
  (stroke (width 0) (type default)))
 (wire
  (pts (xy 152.4 158.75) (xy 147.32 158.75))
  (stroke (width 0) (type default)))
 (wire
  (pts (xy 152.4 163.83) (xy 147.32 163.83))
  (stroke (width 0) (type default)))
 (label "RAIN_AO"
  (at 361.95 83.82 90)
  (effects (font (size 0.8 0.8)) (justify left bottom)))
 (label "RAIN_AO"
  (at 76.2 176.53 180)
  (effects (font (size 0.8 0.8)) (justify left bottom)))
 (label "RAIN_AO"
  (at 363.22 247.65 180)
  (effects (font (size 0.8 0.8)) (justify left bottom)))
 (hierarchical_label "GPIO25_VSYNC"
  (shape input)
  (at 147.32 166.37 180)
  (effects (font (size 1 1)) (justify left)))
 (hierarchical_label "GPIO4_DHT22"
  (shape input)
  (at 218.44 255.27 90)
  (effects (font (size 1 1)) (justify left)))
 (hierarchical_label "GPIO4_DHT22"
  (shape input)
  (at 313.69 269.24 0)
  (effects (font (size 1 1)) (justify left)))
 (hierarchical_label "SCL1"
  (shape input)
  (at 147.32 173.99 180)
  (effects (font (size 1 1)) (justify left)))
 (hierarchical_label "SCL1"
  (shape input)
  (at 219.71 187.96 180)
  (effects (font (size 1 1)) (justify left)))
 (hierarchical_label "SCL1"
  (shape input)
  (at 359.41 156.21 90)
  (effects (font (size 1 1)) (justify left)))
 (hierarchical_label "SCL1"
  (shape input)
  (at 398.78 250.19 0)
  (effects (font (size 1 1)) (justify left)))
 (hierarchical_label "SDA1"
  (shape input)
  (at 147.32 171.45 180)
  (effects (font (size 1 1)) (justify left)))
 (hierarchical_label "SDA1"
  (shape input)
  (at 219.71 190.5 180)
  (effects (font (size 1 1)) (justify left)))
 (hierarchical_label "SDA1"
  (shape input)
  (at 307.34 172.72 90)
  (effects (font (size 1 1)) (justify left)))
 (hierarchical_label "SDA1"
  (shape input)
  (at 398.78 252.73 0)
  (effects (font (size 1 1)) (justify left)))
 (hierarchical_label "SPI0_CE0"
  (shape input)
  (at 147.32 156.21 180)
  (effects (font (size 1 1)) (justify left)))
 (hierarchical_label "SPI0_MISO"
  (shape input)
  (at 147.32 161.29 180)
  (effects (font (size 1 1)) (justify left)))
 (hierarchical_label "SPI0_MOSI"
  (shape input)
  (at 147.32 158.75 180)
  (effects (font (size 1 1)) (justify left)))
 (hierarchical_label "SPI0_SCLK"
  (shape input)
  (at 147.32 163.83 180)
  (effects (font (size 1 1)) (justify left)))
 (no_connect
  (at 152.4 168.91))
 (no_connect
  (at 152.4 176.53))
 (no_connect
  (at 91.44 264.16))
 (no_connect
  (at 152.4 179.07))
 (no_connect
  (at 161.29 246.38))
 (no_connect
  (at 368.3 250.19))
 (no_connect
  (at 368.3 252.73))
 (no_connect
  (at 368.3 255.27))
 (no_connect
  (at 388.62 245.11))
 (no_connect
  (at 224.79 193.04))
 (no_connect
  (at 81.28 179.07))
 (no_connect
  (at 290.83 269.24))
 (sheet_instances
  (path ""
   (page "1")))
 (embedded_fonts no))
